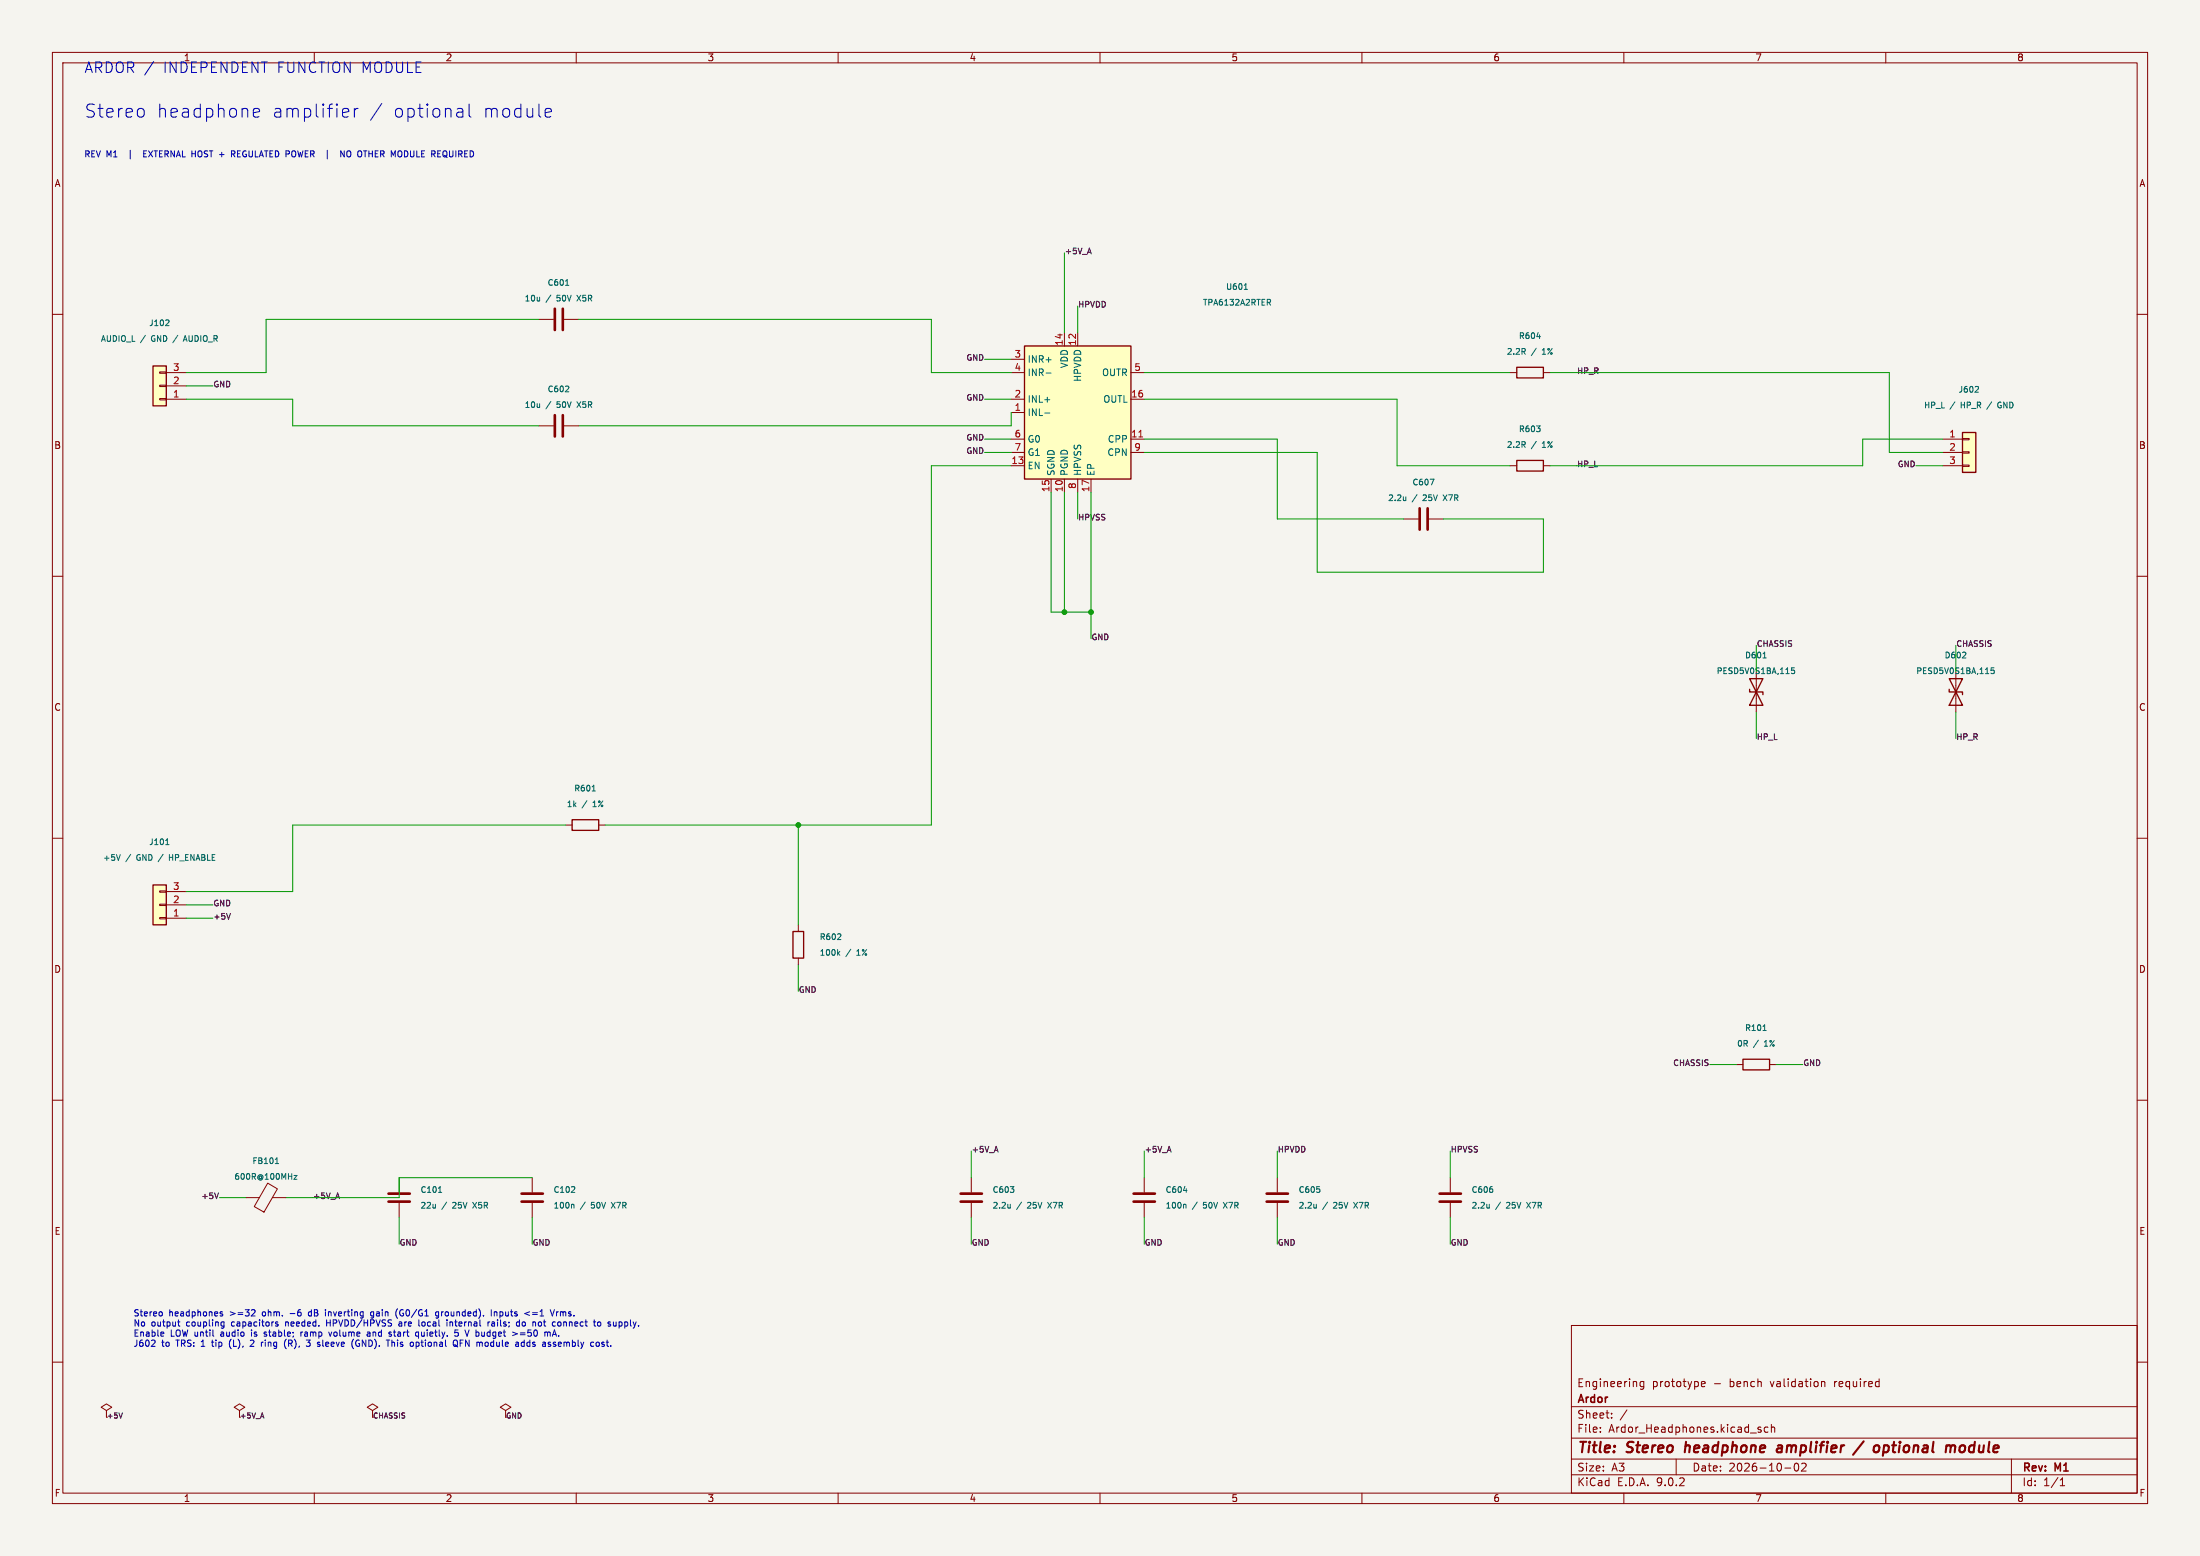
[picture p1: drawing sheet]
(kicad_sch (version 20250114) (generator "eeschema") (paper "A3") (title_block (title "Stereo headphone amplifier / optional module") (date "2026-10-02") (rev "M1") (company "Ardor") (comment 1 "Engineering prototype - bench validation required")) (lib_symbols (symbol "Ardor:C" (pin_numbers (hide yes)) (pin_names (offset 0.254)) (exclude_from_sim no) (in_bom yes) (on_board yes) (property "Reference" "C" (at 0.635 2.54 0) (effects (font (size 1.27 1.27)) (justify left))) (property "Value" "C" (at 0.635 -2.54 0) (effects (font (size 1.27 1.27)) (justify left))) (property "Footprint" "" (at 0.9652 -3.81 0) (effects (font (size 1.27 1.27)) (hide yes))) (property "Datasheet" "~" (at 0 0 0) (effects (font (size 1.27 1.27)) (hide yes))) (property "Description" "Unpolarized capacitor" (at 0 0 0) (effects (font (size 1.27 1.27)) (hide yes))) (property "ki_keywords" "cap capacitor" (at 0 0 0) (effects (font (size 1.27 1.27)) (hide yes))) (property "ki_fp_filters" "C_*" (at 0 0 0) (effects (font (size 1.27 1.27)) (hide yes))) (symbol "C_0_1" (polyline (pts (xy -2.032 0.762) (xy 2.032 0.762)) (stroke (width 0.508) (type default)) (fill (type none))) (polyline (pts (xy -2.032 -0.762) (xy 2.032 -0.762)) (stroke (width 0.508) (type default)) (fill (type none)))) (symbol "C_1_1" (pin passive line (at 0 3.81 270) (length 2.794) (name "~" (effects (font (size 1.27 1.27)))) (number "1" (effects (font (size 1.27 1.27))))) (pin passive line (at 0 -3.81 90) (length 2.794) (name "~" (effects (font (size 1.27 1.27)))) (number "2" (effects (font (size 1.27 1.27)))))) (embedded_fonts no))(symbol "Ardor:Conn_01x03" (pin_names (offset 1.016) (hide yes)) (exclude_from_sim no) (in_bom yes) (on_board yes) (property "Reference" "J" (at 0 5.08 0) (effects (font (size 1.27 1.27)))) (property "Value" "Conn_01x03" (at 0 -5.08 0) (effects (font (size 1.27 1.27)))) (property "Footprint" "" (at 0 0 0) (effects (font (size 1.27 1.27)) (hide yes))) (property "Datasheet" "~" (at 0 0 0) (effects (font (size 1.27 1.27)) (hide yes))) (property "Description" "Generic connector, single row, 01x03, script generated (kicad-library-utils/schlib/autogen/connector/)" (at 0 0 0) (effects (font (size 1.27 1.27)) (hide yes))) (property "ki_keywords" "connector" (at 0 0 0) (effects (font (size 1.27 1.27)) (hide yes))) (property "ki_fp_filters" "Connector*:*_1x??_*" (at 0 0 0) (effects (font (size 1.27 1.27)) (hide yes))) (symbol "Conn_01x03_1_1" (rectangle (start -1.27 3.81) (end 1.27 -3.81) (stroke (width 0.254) (type default)) (fill (type background))) (rectangle (start -1.27 2.667) (end 0 2.413) (stroke (width 0.1524) (type default)) (fill (type none))) (rectangle (start -1.27 0.127) (end 0 -0.127) (stroke (width 0.1524) (type default)) (fill (type none))) (rectangle (start -1.27 -2.413) (end 0 -2.667) (stroke (width 0.1524) (type default)) (fill (type none))) (pin passive line (at -5.08 2.54 0) (length 3.81) (name "Pin_1" (effects (font (size 1.27 1.27)))) (number "1" (effects (font (size 1.27 1.27))))) (pin passive line (at -5.08 0 0) (length 3.81) (name "Pin_2" (effects (font (size 1.27 1.27)))) (number "2" (effects (font (size 1.27 1.27))))) (pin passive line (at -5.08 -2.54 0) (length 3.81) (name "Pin_3" (effects (font (size 1.27 1.27)))) (number "3" (effects (font (size 1.27 1.27)))))) (embedded_fonts no))(symbol "Ardor:D_TVS" (pin_numbers (hide yes)) (pin_names (offset 1.016) (hide yes)) (exclude_from_sim no) (in_bom yes) (on_board yes) (property "Reference" "D" (at 0 2.54 0) (effects (font (size 1.27 1.27)))) (property "Value" "D_TVS" (at 0 -2.54 0) (effects (font (size 1.27 1.27)))) (property "Footprint" "" (at 0 0 0) (effects (font (size 1.27 1.27)) (hide yes))) (property "Datasheet" "~" (at 0 0 0) (effects (font (size 1.27 1.27)) (hide yes))) (property "Description" "Bidirectional transient-voltage-suppression diode" (at 0 0 0) (effects (font (size 1.27 1.27)) (hide yes))) (property "ki_keywords" "diode TVS thyrector" (at 0 0 0) (effects (font (size 1.27 1.27)) (hide yes))) (property "ki_fp_filters" "TO-???* *_Diode_* *SingleDiode* D_*" (at 0 0 0) (effects (font (size 1.27 1.27)) (hide yes))) (symbol "D_TVS_0_1" (polyline (pts (xy -2.54 1.27) (xy -2.54 -1.27) (xy 2.54 1.27) (xy 2.54 -1.27) (xy -2.54 1.27)) (stroke (width 0.254) (type default)) (fill (type none))) (polyline (pts (xy 0.508 1.27) (xy 0 1.27) (xy 0 -1.27) (xy -0.508 -1.27)) (stroke (width 0.254) (type default)) (fill (type none))) (polyline (pts (xy 1.27 0) (xy -1.27 0)) (stroke (width 0) (type default)) (fill (type none)))) (symbol "D_TVS_1_1" (pin passive line (at -3.81 0 0) (length 2.54) (name "A1" (effects (font (size 1.27 1.27)))) (number "1" (effects (font (size 1.27 1.27))))) (pin passive line (at 3.81 0 180) (length 2.54) (name "A2" (effects (font (size 1.27 1.27)))) (number "2" (effects (font (size 1.27 1.27)))))) (embedded_fonts no))(symbol "Ardor:FerriteBead" (pin_numbers (hide yes)) (pin_names (offset 0)) (exclude_from_sim no) (in_bom yes) (on_board yes) (property "Reference" "FB" (at -3.81 0.635 90) (effects (font (size 1.27 1.27)))) (property "Value" "FerriteBead" (at 3.81 0 90) (effects (font (size 1.27 1.27)))) (property "Footprint" "" (at -1.778 0 90) (effects (font (size 1.27 1.27)) (hide yes))) (property "Datasheet" "~" (at 0 0 0) (effects (font (size 1.27 1.27)) (hide yes))) (property "Description" "Ferrite bead" (at 0 0 0) (effects (font (size 1.27 1.27)) (hide yes))) (property "ki_keywords" "L ferrite bead inductor filter" (at 0 0 0) (effects (font (size 1.27 1.27)) (hide yes))) (property "ki_fp_filters" "Inductor_* L_* *Ferrite*" (at 0 0 0) (effects (font (size 1.27 1.27)) (hide yes))) (symbol "FerriteBead_0_1" (polyline (pts (xy -2.7686 0.4064) (xy -1.7018 2.2606) (xy 2.7686 -0.3048) (xy 1.6764 -2.159) (xy -2.7686 0.4064)) (stroke (width 0) (type default)) (fill (type none))) (polyline (pts (xy 0 1.27) (xy 0 1.2954)) (stroke (width 0) (type default)) (fill (type none))) (polyline (pts (xy 0 -1.27) (xy 0 -1.2192)) (stroke (width 0) (type default)) (fill (type none)))) (symbol "FerriteBead_1_1" (pin passive line (at 0 3.81 270) (length 2.54) (name "~" (effects (font (size 1.27 1.27)))) (number "1" (effects (font (size 1.27 1.27))))) (pin passive line (at 0 -3.81 90) (length 2.54) (name "~" (effects (font (size 1.27 1.27)))) (number "2" (effects (font (size 1.27 1.27)))))) (embedded_fonts no))(symbol "Ardor:PWR_FLAG" (power) (pin_numbers (hide yes)) (pin_names (offset 0) (hide yes)) (exclude_from_sim no) (in_bom yes) (on_board yes) (property "Reference" "#FLG" (at 0 1.905 0) (effects (font (size 1.27 1.27)) (hide yes))) (property "Value" "PWR_FLAG" (at 0 3.81 0) (effects (font (size 1.27 1.27)))) (property "Footprint" "" (at 0 0 0) (effects (font (size 1.27 1.27)) (hide yes))) (property "Datasheet" "~" (at 0 0 0) (effects (font (size 1.27 1.27)) (hide yes))) (property "Description" "Special symbol for telling ERC where power comes from" (at 0 0 0) (effects (font (size 1.27 1.27)) (hide yes))) (property "ki_keywords" "flag power" (at 0 0 0) (effects (font (size 1.27 1.27)) (hide yes))) (symbol "PWR_FLAG_0_0" (pin power_out line (at 0 0 90) (length 0) (name "~" (effects (font (size 1.27 1.27)))) (number "1" (effects (font (size 1.27 1.27)))))) (symbol "PWR_FLAG_0_1" (polyline (pts (xy 0 0) (xy 0 1.27) (xy -1.016 1.905) (xy 0 2.54) (xy 1.016 1.905) (xy 0 1.27)) (stroke (width 0) (type default)) (fill (type none)))) (embedded_fonts no))(symbol "Ardor:R" (pin_numbers (hide yes)) (pin_names (offset 0)) (exclude_from_sim no) (in_bom yes) (on_board yes) (property "Reference" "R" (at 2.032 0 90) (effects (font (size 1.27 1.27)))) (property "Value" "R" (at 0 0 90) (effects (font (size 1.27 1.27)))) (property "Footprint" "" (at -1.778 0 90) (effects (font (size 1.27 1.27)) (hide yes))) (property "Datasheet" "~" (at 0 0 0) (effects (font (size 1.27 1.27)) (hide yes))) (property "Description" "Resistor" (at 0 0 0) (effects (font (size 1.27 1.27)) (hide yes))) (property "ki_keywords" "R res resistor" (at 0 0 0) (effects (font (size 1.27 1.27)) (hide yes))) (property "ki_fp_filters" "R_*" (at 0 0 0) (effects (font (size 1.27 1.27)) (hide yes))) (symbol "R_0_1" (rectangle (start -1.016 -2.54) (end 1.016 2.54) (stroke (width 0.254) (type default)) (fill (type none)))) (symbol "R_1_1" (pin passive line (at 0 3.81 270) (length 1.27) (name "~" (effects (font (size 1.27 1.27)))) (number "1" (effects (font (size 1.27 1.27))))) (pin passive line (at 0 -3.81 90) (length 1.27) (name "~" (effects (font (size 1.27 1.27)))) (number "2" (effects (font (size 1.27 1.27)))))) (embedded_fonts no))(symbol "Ardor:TPA6132A2RTE" (exclude_from_sim no) (in_bom yes) (on_board yes) (property "Reference" "U" (at -7.62 13.97 0) (effects (font (size 1.27 1.27)))) (property "Value" "TPA6132A2RTE" (at 8.89 13.97 0) (effects (font (size 1.27 1.27)))) (property "Footprint" "Package_DFN_QFN:WQFN-16-1EP_3x3mm_P0.5mm_EP1.6x1.6mm_ThermalVias" (at 2.54 -13.97 0) (effects (font (size 1.27 1.27)) (hide yes))) (property "Datasheet" "https://www.ti.com/lit/ds/symlink/tpa6132a2.pdf" (at -7.62 13.97 0) (effects (font (size 1.27 1.27)) (hide yes))) (property "Description" "25mW, Stereo, DirectPath Audio Amplifier, WQFN-16" (at 0 0 0) (effects (font (size 1.27 1.27)) (hide yes))) (property "ki_keywords" "DirectPath audio amplifier Stereo" (at 0 0 0) (effects (font (size 1.27 1.27)) (hide yes))) (property "ki_fp_filters" "WQFN*1EP*3x3mm*P0.5mm*" (at 0 0 0) (effects (font (size 1.27 1.27)) (hide yes))) (symbol "TPA6132A2RTE_0_1" (rectangle (start -10.16 12.7) (end 10.16 -12.7) (stroke (width 0.254) (type default)) (fill (type background)))) (symbol "TPA6132A2RTE_1_1" (pin input line (at -12.7 10.16 0) (length 2.54) (name "INR+" (effects (font (size 1.27 1.27)))) (number "3" (effects (font (size 1.27 1.27))))) (pin input line (at -12.7 7.62 0) (length 2.54) (name "INR-" (effects (font (size 1.27 1.27)))) (number "4" (effects (font (size 1.27 1.27))))) (pin input line (at -12.7 2.54 0) (length 2.54) (name "INL+" (effects (font (size 1.27 1.27)))) (number "2" (effects (font (size 1.27 1.27))))) (pin input line (at -12.7 0 0) (length 2.54) (name "INL-" (effects (font (size 1.27 1.27)))) (number "1" (effects (font (size 1.27 1.27))))) (pin input line (at -12.7 -5.08 0) (length 2.54) (name "G0" (effects (font (size 1.27 1.27)))) (number "6" (effects (font (size 1.27 1.27))))) (pin input line (at -12.7 -7.62 0) (length 2.54) (name "G1" (effects (font (size 1.27 1.27)))) (number "7" (effects (font (size 1.27 1.27))))) (pin input line (at -12.7 -10.16 0) (length 2.54) (name "EN" (effects (font (size 1.27 1.27)))) (number "13" (effects (font (size 1.27 1.27))))) (pin power_in line (at -5.08 -15.24 90) (length 2.54) (name "SGND" (effects (font (size 1.27 1.27)))) (number "15" (effects (font (size 1.27 1.27))))) (pin power_in line (at -2.54 15.24 270) (length 2.54) (name "VDD" (effects (font (size 1.27 1.27)))) (number "14" (effects (font (size 1.27 1.27))))) (pin power_in line (at -2.54 -15.24 90) (length 2.54) (name "PGND" (effects (font (size 1.27 1.27)))) (number "10" (effects (font (size 1.27 1.27))))) (pin power_out line (at 0 15.24 270) (length 2.54) (name "HPVDD" (effects (font (size 1.27 1.27)))) (number "12" (effects (font (size 1.27 1.27))))) (pin power_out line (at 0 -15.24 90) (length 2.54) (name "HPVSS" (effects (font (size 1.27 1.27)))) (number "8" (effects (font (size 1.27 1.27))))) (pin passive line (at 2.54 -15.24 90) (length 2.54) (name "EP" (effects (font (size 1.27 1.27)))) (number "17" (effects (font (size 1.27 1.27))))) (pin output line (at 12.7 7.62 180) (length 2.54) (name "OUTR" (effects (font (size 1.27 1.27)))) (number "5" (effects (font (size 1.27 1.27))))) (pin output line (at 12.7 2.54 180) (length 2.54) (name "OUTL" (effects (font (size 1.27 1.27)))) (number "16" (effects (font (size 1.27 1.27))))) (pin passive line (at 12.7 -5.08 180) (length 2.54) (name "CPP" (effects (font (size 1.27 1.27)))) (number "11" (effects (font (size 1.27 1.27))))) (pin passive line (at 12.7 -7.62 180) (length 2.54) (name "CPN" (effects (font (size 1.27 1.27)))) (number "9" (effects (font (size 1.27 1.27)))))) (embedded_fonts no)))(text "ARDOR / INDEPENDENT FUNCTION MODULE" (at 16 12 0) (effects (font (size 2 2)) (justify left top)))(text "Stereo headphone amplifier / optional module" (at 16 20 0) (effects (font (size 2.5 2.5)) (justify left top)))(text "REV M1  |  EXTERNAL HOST + REGULATED POWER  |  NO OTHER MODULE REQUIRED" (at 16 29 0) (effects (font (size 1.15 1.15)) (justify left top)))(symbol (lib_id "Ardor:Conn_01x03") (at 30.48 73.66 180) (unit 1) (in_bom yes) (on_board yes) (dnp no) (property "Reference" "J102" (at 30.48 61.66 0) (effects (font (size 1.1 1.1))))(property "Value" "AUDIO_L / GND / AUDIO_R" (at 30.48 64.66 0) (effects (font (size 1.1 1.1))))(property "Footprint" "Connector_PinHeader_2.54mm:PinHeader_1x03_P2.54mm_Vertical" (at 30.48 73.66 0) (effects (font (size 1.1 1.1)) (hide yes)))(property "Datasheet" "" (at 30.48 73.66 0) (effects (font (size 1.1 1.1)) (hide yes)))(property "MPN" "PinHeader_1x03_P2.54mm_Vertical" (at 30.48 73.66 0) (effects (font (size 1.1 1.1)) (hide yes)))(property "JLCPCB Part #" "" (at 30.48 73.66 0) (effects (font (size 1.1 1.1)) (hide yes))) (pin "1")(pin "2")(pin "3"))(symbol (lib_id "Ardor:Conn_01x03") (at 30.48 172.72 180) (unit 1) (in_bom yes) (on_board yes) (dnp no) (property "Reference" "J101" (at 30.48 160.72 0) (effects (font (size 1.1 1.1))))(property "Value" "+5V / GND / HP_ENABLE" (at 30.48 163.72 0) (effects (font (size 1.1 1.1))))(property "Footprint" "Connector_PinHeader_2.54mm:PinHeader_1x03_P2.54mm_Vertical" (at 30.48 172.72 0) (effects (font (size 1.1 1.1)) (hide yes)))(property "Datasheet" "" (at 30.48 172.72 0) (effects (font (size 1.1 1.1)) (hide yes)))(property "MPN" "PinHeader_1x03_P2.54mm_Vertical" (at 30.48 172.72 0) (effects (font (size 1.1 1.1)) (hide yes)))(property "JLCPCB Part #" "" (at 30.48 172.72 0) (effects (font (size 1.1 1.1)) (hide yes))) (pin "1")(pin "2")(pin "3"))(symbol (lib_id "Ardor:Conn_01x03") (at 375.92 86.36 0) (unit 1) (in_bom yes) (on_board yes) (dnp no) (property "Reference" "J602" (at 375.92 74.36 0) (effects (font (size 1.1 1.1))))(property "Value" "HP_L / HP_R / GND" (at 375.92 77.36 0) (effects (font (size 1.1 1.1))))(property "Footprint" "Connector_PinHeader_2.54mm:PinHeader_1x03_P2.54mm_Vertical" (at 375.92 86.36 0) (effects (font (size 1.1 1.1)) (hide yes)))(property "Datasheet" "" (at 375.92 86.36 0) (effects (font (size 1.1 1.1)) (hide yes)))(property "MPN" "PinHeader_1x03_P2.54mm_Vertical" (at 375.92 86.36 0) (effects (font (size 1.1 1.1)) (hide yes)))(property "JLCPCB Part #" "" (at 375.92 86.36 0) (effects (font (size 1.1 1.1)) (hide yes))) (pin "1")(pin "2")(pin "3"))(symbol (lib_id "Ardor:FerriteBead") (at 50.8 228.6 90) (unit 1) (in_bom yes) (on_board yes) (dnp no) (property "Reference" "FB101" (at 50.8 221.6 90) (effects (font (size 1.1 1.1))))(property "Value" "600R@100MHz" (at 50.8 224.6 90) (effects (font (size 1.1 1.1))))(property "Footprint" "Inductor_SMD:L_0805_2012Metric" (at 50.8 228.6 90) (effects (font (size 1.1 1.1)) (hide yes)))(property "Datasheet" "https://www.murata.com/products/productdata/8796738977822/ENFA0005.pdf" (at 50.8 228.6 90) (effects (font (size 1.1 1.1)) (hide yes)))(property "MPN" "Murata BLM21PG601SN1D" (at 50.8 228.6 90) (effects (font (size 1.1 1.1)) (hide yes)))(property "JLCPCB Part #" "C41556732" (at 50.8 228.6 90) (effects (font (size 1.1 1.1)) (hide yes))) (pin "1")(pin "2"))(symbol (lib_id "Ardor:C") (at 76.19999999999999 228.6 0) (unit 1) (in_bom yes) (on_board yes) (dnp no) (property "Reference" "C101" (at 80.19999999999999 227.1 0) (effects (font (size 1.1 1.1)) (justify left)))(property "Value" "22u / 25V X5R" (at 80.19999999999999 230.1 0) (effects (font (size 1.1 1.1)) (justify left)))(property "Footprint" "Capacitor_SMD:C_0805_2012Metric" (at 76.19999999999999 228.6 0) (effects (font (size 1.1 1.1)) (hide yes)))(property "Datasheet" "https://www.lcsc.com/datasheet/lcsc_datasheet_2304140030_Samsung-Electro-Mechanics-CL21A226MAQNNNE_C45783.pdf" (at 76.19999999999999 228.6 0) (effects (font (size 1.1 1.1)) (hide yes)))(property "MPN" "Samsung Electro-Mechanics CL21A226MAQNNNE" (at 76.19999999999999 228.6 0) (effects (font (size 1.1 1.1)) (hide yes)))(property "JLCPCB Part #" "C45783" (at 76.19999999999999 228.6 0) (effects (font (size 1.1 1.1)) (hide yes))) (pin "1")(pin "2"))(symbol (lib_id "Ardor:C") (at 101.6 228.6 0) (unit 1) (in_bom yes) (on_board yes) (dnp no) (property "Reference" "C102" (at 105.6 227.1 0) (effects (font (size 1.1 1.1)) (justify left)))(property "Value" "100n / 50V X7R" (at 105.6 230.1 0) (effects (font (size 1.1 1.1)) (justify left)))(property "Footprint" "Capacitor_SMD:C_0603_1608Metric" (at 101.6 228.6 0) (effects (font (size 1.1 1.1)) (hide yes)))(property "Datasheet" "https://www.lcsc.com/datasheet/lcsc_datasheet_2211101700_YAGEO-CC0603KRX7R9BB104_C14663.pdf" (at 101.6 228.6 0) (effects (font (size 1.1 1.1)) (hide yes)))(property "MPN" "YAGEO CC0603KRX7R9BB104" (at 101.6 228.6 0) (effects (font (size 1.1 1.1)) (hide yes)))(property "JLCPCB Part #" "C14663" (at 101.6 228.6 0) (effects (font (size 1.1 1.1)) (hide yes))) (pin "1")(pin "2"))(label "+5V_A" (at 59.69 228.6 0) (effects (font (size 1.1 1.1)) (justify left)))(symbol (lib_id "Ardor:C") (at 106.68 60.96 90) (unit 1) (in_bom yes) (on_board yes) (dnp no) (property "Reference" "C601" (at 106.68 53.96 90) (effects (font (size 1.1 1.1))))(property "Value" "10u / 50V X5R" (at 106.68 56.96 90) (effects (font (size 1.1 1.1))))(property "Footprint" "Capacitor_SMD:C_1206_3216Metric" (at 106.68 60.96 90) (effects (font (size 1.1 1.1)) (hide yes)))(property "Datasheet" "https://www.lcsc.com/datasheet/lcsc_datasheet_2304140030_Samsung-Electro-Mechanics-CL31A106KBHNNNE_C13585.pdf" (at 106.68 60.96 90) (effects (font (size 1.1 1.1)) (hide yes)))(property "MPN" "Samsung Electro-Mechanics CL31A106KBHNNNE" (at 106.68 60.96 90) (effects (font (size 1.1 1.1)) (hide yes)))(property "JLCPCB Part #" "C13585" (at 106.68 60.96 90) (effects (font (size 1.1 1.1)) (hide yes))) (pin "1")(pin "2"))(symbol (lib_id "Ardor:C") (at 106.68 81.28 90) (unit 1) (in_bom yes) (on_board yes) (dnp no) (property "Reference" "C602" (at 106.68 74.28 90) (effects (font (size 1.1 1.1))))(property "Value" "10u / 50V X5R" (at 106.68 77.28 90) (effects (font (size 1.1 1.1))))(property "Footprint" "Capacitor_SMD:C_1206_3216Metric" (at 106.68 81.28 90) (effects (font (size 1.1 1.1)) (hide yes)))(property "Datasheet" "https://www.lcsc.com/datasheet/lcsc_datasheet_2304140030_Samsung-Electro-Mechanics-CL31A106KBHNNNE_C13585.pdf" (at 106.68 81.28 90) (effects (font (size 1.1 1.1)) (hide yes)))(property "MPN" "Samsung Electro-Mechanics CL31A106KBHNNNE" (at 106.68 81.28 90) (effects (font (size 1.1 1.1)) (hide yes)))(property "JLCPCB Part #" "C13585" (at 106.68 81.28 90) (effects (font (size 1.1 1.1)) (hide yes))) (pin "1")(pin "2"))(symbol (lib_id "Ardor:TPA6132A2RTE") (at 205.74 78.74 0) (unit 1) (in_bom yes) (on_board yes) (dnp no) (property "Reference" "U601" (at 236.22 54.739999999999995 0) (effects (font (size 1.1 1.1))))(property "Value" "TPA6132A2RTER" (at 236.22 57.739999999999995 0) (effects (font (size 1.1 1.1))))(property "Footprint" "Package_DFN_QFN:WQFN-16-1EP_3x3mm_P0.5mm_EP1.6x1.6mm_ThermalVias" (at 205.74 78.74 0) (effects (font (size 1.1 1.1)) (hide yes)))(property "Datasheet" "https://www.ti.com/lit/ds/symlink/tpa6132a2.pdf" (at 205.74 78.74 0) (effects (font (size 1.1 1.1)) (hide yes)))(property "MPN" "TI TPA6132A2RTER" (at 205.74 78.74 0) (effects (font (size 1.1 1.1)) (hide yes)))(property "JLCPCB Part #" "C69901" (at 205.74 78.74 0) (effects (font (size 1.1 1.1)) (hide yes))) (pin "3")(pin "4")(pin "2")(pin "1")(pin "6")(pin "7")(pin "13")(pin "15")(pin "14")(pin "10")(pin "12")(pin "8")(pin "17")(pin "5")(pin "16")(pin "11")(pin "9"))(symbol (lib_id "Ardor:R") (at 111.76 157.48 90) (unit 1) (in_bom yes) (on_board yes) (dnp no) (property "Reference" "R601" (at 111.76 150.48 90) (effects (font (size 1.1 1.1))))(property "Value" "1k / 1%" (at 111.76 153.48 90) (effects (font (size 1.1 1.1))))(property "Footprint" "Resistor_SMD:R_0603_1608Metric" (at 111.76 157.48 90) (effects (font (size 1.1 1.1)) (hide yes)))(property "Datasheet" "https://www.lcsc.com/datasheet/lcsc_datasheet_2206010130_UNI-ROYAL-Uniroyal-Elec-0603WAF1001T5E_C21190.pdf" (at 111.76 157.48 90) (effects (font (size 1.1 1.1)) (hide yes)))(property "MPN" "UNI-ROYAL 0603WAF1001T5E" (at 111.76 157.48 90) (effects (font (size 1.1 1.1)) (hide yes)))(property "JLCPCB Part #" "C21190" (at 111.76 157.48 90) (effects (font (size 1.1 1.1)) (hide yes))) (pin "1")(pin "2"))(symbol (lib_id "Ardor:R") (at 152.4 180.34 0) (unit 1) (in_bom yes) (on_board yes) (dnp no) (property "Reference" "R602" (at 156.4 178.84 0) (effects (font (size 1.1 1.1)) (justify left)))(property "Value" "100k / 1%" (at 156.4 181.84 0) (effects (font (size 1.1 1.1)) (justify left)))(property "Footprint" "Resistor_SMD:R_0603_1608Metric" (at 152.4 180.34 0) (effects (font (size 1.1 1.1)) (hide yes)))(property "Datasheet" "https://www.lcsc.com/datasheet/lcsc_datasheet_2206010045_UNI-ROYAL-Uniroyal-Elec-0603WAF1003T5E_C25803.pdf" (at 152.4 180.34 0) (effects (font (size 1.1 1.1)) (hide yes)))(property "MPN" "UNI-ROYAL 0603WAF1003T5E" (at 152.4 180.34 0) (effects (font (size 1.1 1.1)) (hide yes)))(property "JLCPCB Part #" "C25803" (at 152.4 180.34 0) (effects (font (size 1.1 1.1)) (hide yes))) (pin "1")(pin "2"))(symbol (lib_id "Ardor:R") (at 292.1 88.9 90) (unit 1) (in_bom yes) (on_board yes) (dnp no) (property "Reference" "R603" (at 292.1 81.9 90) (effects (font (size 1.1 1.1))))(property "Value" "2.2R / 1%" (at 292.1 84.9 90) (effects (font (size 1.1 1.1))))(property "Footprint" "Resistor_SMD:R_0603_1608Metric" (at 292.1 88.9 90) (effects (font (size 1.1 1.1)) (hide yes)))(property "Datasheet" "https://www.lcsc.com/datasheet/lcsc_datasheet_2206010130_UNI-ROYAL-Uniroyal-Elec-0603WAF220KT5E_C22939.pdf" (at 292.1 88.9 90) (effects (font (size 1.1 1.1)) (hide yes)))(property "MPN" "UNI-ROYAL 0603WAF220KT5E" (at 292.1 88.9 90) (effects (font (size 1.1 1.1)) (hide yes)))(property "JLCPCB Part #" "C22939" (at 292.1 88.9 90) (effects (font (size 1.1 1.1)) (hide yes))) (pin "1")(pin "2"))(symbol (lib_id "Ardor:R") (at 292.1 71.12 90) (unit 1) (in_bom yes) (on_board yes) (dnp no) (property "Reference" "R604" (at 292.1 64.12 90) (effects (font (size 1.1 1.1))))(property "Value" "2.2R / 1%" (at 292.1 67.12 90) (effects (font (size 1.1 1.1))))(property "Footprint" "Resistor_SMD:R_0603_1608Metric" (at 292.1 71.12 90) (effects (font (size 1.1 1.1)) (hide yes)))(property "Datasheet" "https://www.lcsc.com/datasheet/lcsc_datasheet_2206010130_UNI-ROYAL-Uniroyal-Elec-0603WAF220KT5E_C22939.pdf" (at 292.1 71.12 90) (effects (font (size 1.1 1.1)) (hide yes)))(property "MPN" "UNI-ROYAL 0603WAF220KT5E" (at 292.1 71.12 90) (effects (font (size 1.1 1.1)) (hide yes)))(property "JLCPCB Part #" "C22939" (at 292.1 71.12 90) (effects (font (size 1.1 1.1)) (hide yes))) (pin "1")(pin "2"))(symbol (lib_id "Ardor:D_TVS") (at 335.28 132.08 90) (unit 1) (in_bom yes) (on_board yes) (dnp no) (property "Reference" "D601" (at 335.28 125.08000000000001 90) (effects (font (size 1.1 1.1))))(property "Value" "PESD5V0S1BA,115" (at 335.28 128.08 90) (effects (font (size 1.1 1.1))))(property "Footprint" "Diode_SMD:D_SOD-323" (at 335.28 132.08 90) (effects (font (size 1.1 1.1)) (hide yes)))(property "Datasheet" "https://assets.nexperia.com/documents/data-sheet/PESD5V0S1BA.pdf" (at 335.28 132.08 90) (effects (font (size 1.1 1.1)) (hide yes)))(property "MPN" "Nexperia PESD5V0S1BA,115" (at 335.28 132.08 90) (effects (font (size 1.1 1.1)) (hide yes)))(property "JLCPCB Part #" "C19224" (at 335.28 132.08 90) (effects (font (size 1.1 1.1)) (hide yes))) (pin "1")(pin "2"))(symbol (lib_id "Ardor:D_TVS") (at 373.38 132.08 90) (unit 1) (in_bom yes) (on_board yes) (dnp no) (property "Reference" "D602" (at 373.38 125.08000000000001 90) (effects (font (size 1.1 1.1))))(property "Value" "PESD5V0S1BA,115" (at 373.38 128.08 90) (effects (font (size 1.1 1.1))))(property "Footprint" "Diode_SMD:D_SOD-323" (at 373.38 132.08 90) (effects (font (size 1.1 1.1)) (hide yes)))(property "Datasheet" "https://assets.nexperia.com/documents/data-sheet/PESD5V0S1BA.pdf" (at 373.38 132.08 90) (effects (font (size 1.1 1.1)) (hide yes)))(property "MPN" "Nexperia PESD5V0S1BA,115" (at 373.38 132.08 90) (effects (font (size 1.1 1.1)) (hide yes)))(property "JLCPCB Part #" "C19224" (at 373.38 132.08 90) (effects (font (size 1.1 1.1)) (hide yes))) (pin "1")(pin "2"))(symbol (lib_id "Ardor:R") (at 335.28 203.2 90) (unit 1) (in_bom yes) (on_board yes) (dnp no) (property "Reference" "R101" (at 335.28 196.2 90) (effects (font (size 1.1 1.1))))(property "Value" "0R / 1%" (at 335.28 199.2 90) (effects (font (size 1.1 1.1))))(property "Footprint" "Resistor_SMD:R_1206_3216Metric" (at 335.28 203.2 90) (effects (font (size 1.1 1.1)) (hide yes)))(property "Datasheet" "https://www.lcsc.com/datasheet/lcsc_datasheet_2206010200_UNI-ROYAL-Uniroyal-Elec-1206W4F0000T5E_C17888.pdf" (at 335.28 203.2 90) (effects (font (size 1.1 1.1)) (hide yes)))(property "MPN" "UNI-ROYAL 1206W4F0000T5E" (at 335.28 203.2 90) (effects (font (size 1.1 1.1)) (hide yes)))(property "JLCPCB Part #" "C17888" (at 335.28 203.2 90) (effects (font (size 1.1 1.1)) (hide yes))) (pin "1")(pin "2"))(symbol (lib_id "Ardor:C") (at 185.42 228.6 0) (unit 1) (in_bom yes) (on_board yes) (dnp no) (property "Reference" "C603" (at 189.42 227.1 0) (effects (font (size 1.1 1.1)) (justify left)))(property "Value" "2.2u / 25V X7R" (at 189.42 230.1 0) (effects (font (size 1.1 1.1)) (justify left)))(property "Footprint" "Capacitor_SMD:C_0805_2012Metric" (at 185.42 228.6 0) (effects (font (size 1.1 1.1)) (hide yes)))(property "Datasheet" "https://www.lcsc.com/datasheet/lcsc_datasheet_2304140030_Samsung-Electro-Mechanics-CL21B225KAFNNNE_C19110.pdf" (at 185.42 228.6 0) (effects (font (size 1.1 1.1)) (hide yes)))(property "MPN" "Samsung CL21B225KAFNNNE" (at 185.42 228.6 0) (effects (font (size 1.1 1.1)) (hide yes)))(property "JLCPCB Part #" "C19110" (at 185.42 228.6 0) (effects (font (size 1.1 1.1)) (hide yes))) (pin "1")(pin "2"))(symbol (lib_id "Ardor:C") (at 218.44 228.6 0) (unit 1) (in_bom yes) (on_board yes) (dnp no) (property "Reference" "C604" (at 222.44 227.1 0) (effects (font (size 1.1 1.1)) (justify left)))(property "Value" "100n / 50V X7R" (at 222.44 230.1 0) (effects (font (size 1.1 1.1)) (justify left)))(property "Footprint" "Capacitor_SMD:C_0603_1608Metric" (at 218.44 228.6 0) (effects (font (size 1.1 1.1)) (hide yes)))(property "Datasheet" "https://www.lcsc.com/datasheet/lcsc_datasheet_2211101700_YAGEO-CC0603KRX7R9BB104_C14663.pdf" (at 218.44 228.6 0) (effects (font (size 1.1 1.1)) (hide yes)))(property "MPN" "YAGEO CC0603KRX7R9BB104" (at 218.44 228.6 0) (effects (font (size 1.1 1.1)) (hide yes)))(property "JLCPCB Part #" "C14663" (at 218.44 228.6 0) (effects (font (size 1.1 1.1)) (hide yes))) (pin "1")(pin "2"))(symbol (lib_id "Ardor:C") (at 243.84 228.6 0) (unit 1) (in_bom yes) (on_board yes) (dnp no) (property "Reference" "C605" (at 247.84 227.1 0) (effects (font (size 1.1 1.1)) (justify left)))(property "Value" "2.2u / 25V X7R" (at 247.84 230.1 0) (effects (font (size 1.1 1.1)) (justify left)))(property "Footprint" "Capacitor_SMD:C_0805_2012Metric" (at 243.84 228.6 0) (effects (font (size 1.1 1.1)) (hide yes)))(property "Datasheet" "https://www.lcsc.com/datasheet/lcsc_datasheet_2304140030_Samsung-Electro-Mechanics-CL21B225KAFNNNE_C19110.pdf" (at 243.84 228.6 0) (effects (font (size 1.1 1.1)) (hide yes)))(property "MPN" "Samsung CL21B225KAFNNNE" (at 243.84 228.6 0) (effects (font (size 1.1 1.1)) (hide yes)))(property "JLCPCB Part #" "C19110" (at 243.84 228.6 0) (effects (font (size 1.1 1.1)) (hide yes))) (pin "1")(pin "2"))(symbol (lib_id "Ardor:C") (at 276.86 228.6 0) (unit 1) (in_bom yes) (on_board yes) (dnp no) (property "Reference" "C606" (at 280.86 227.1 0) (effects (font (size 1.1 1.1)) (justify left)))(property "Value" "2.2u / 25V X7R" (at 280.86 230.1 0) (effects (font (size 1.1 1.1)) (justify left)))(property "Footprint" "Capacitor_SMD:C_0805_2012Metric" (at 276.86 228.6 0) (effects (font (size 1.1 1.1)) (hide yes)))(property "Datasheet" "https://www.lcsc.com/datasheet/lcsc_datasheet_2304140030_Samsung-Electro-Mechanics-CL21B225KAFNNNE_C19110.pdf" (at 276.86 228.6 0) (effects (font (size 1.1 1.1)) (hide yes)))(property "MPN" "Samsung CL21B225KAFNNNE" (at 276.86 228.6 0) (effects (font (size 1.1 1.1)) (hide yes)))(property "JLCPCB Part #" "C19110" (at 276.86 228.6 0) (effects (font (size 1.1 1.1)) (hide yes))) (pin "1")(pin "2"))(symbol (lib_id "Ardor:C") (at 271.78 99.06 90) (unit 1) (in_bom yes) (on_board yes) (dnp no) (property "Reference" "C607" (at 271.78 92.06 90) (effects (font (size 1.1 1.1))))(property "Value" "2.2u / 25V X7R" (at 271.78 95.06 90) (effects (font (size 1.1 1.1))))(property "Footprint" "Capacitor_SMD:C_0805_2012Metric" (at 271.78 99.06 90) (effects (font (size 1.1 1.1)) (hide yes)))(property "Datasheet" "https://www.lcsc.com/datasheet/lcsc_datasheet_2304140030_Samsung-Electro-Mechanics-CL21B225KAFNNNE_C19110.pdf" (at 271.78 99.06 90) (effects (font (size 1.1 1.1)) (hide yes)))(property "MPN" "Samsung CL21B225KAFNNNE" (at 271.78 99.06 90) (effects (font (size 1.1 1.1)) (hide yes)))(property "JLCPCB Part #" "C19110" (at 271.78 99.06 90) (effects (font (size 1.1 1.1)) (hide yes))) (pin "1")(pin "2"))(label "+5V_A" (at 203.2 48.26 0) (effects (font (size 1.1 1.1)) (justify left)))(label "GND" (at 208.28 121.92 0) (effects (font (size 1.1 1.1)) (justify left)))(label "HP_L" (at 335.28 140.97 0) (effects (font (size 1.1 1.1)) (justify left)))(label "HP_R" (at 373.38 140.97 0) (effects (font (size 1.1 1.1)) (justify left)))(label "HP_L" (at 300.99 88.9 0) (effects (font (size 1.1 1.1)) (justify left)))(label "HP_R" (at 300.99 71.12 0) (effects (font (size 1.1 1.1)) (justify left)))(text "Stereo headphones >=32 ohm. -6 dB inverting gain (G0/G1 grounded). Inputs <=1 Vrms.\nNo output coupling capacitors needed. HPVDD/HPVSS are local internal rails; do not connect to supply.\nEnable LOW until audio is stable; ramp volume and start quietly. 5 V budget >=50 mA.\nJ602 to TRS: 1 tip (L), 2 ring (R), 3 sleeve (GND). This optional QFN module adds assembly cost." (at 25.4 250.19 0) (effects (font (size 1.2 1.2)) (justify left top)))(label "GND" (at 40.64 73.66 0) (effects (font (size 1.1 1.1)) (justify left)))(label "+5V" (at 40.64 175.26 0) (effects (font (size 1.1 1.1)) (justify left)))(label "GND" (at 40.64 172.72 0) (effects (font (size 1.1 1.1)) (justify left)))(label "GND" (at 365.76 88.9 180) (effects (font (size 1.1 1.1)) (justify right)))(label "+5V" (at 41.91 228.6 180) (effects (font (size 1.1 1.1)) (justify right)))(label "GND" (at 76.2 237.49 0) (effects (font (size 1.1 1.1)) (justify left)))(label "GND" (at 101.6 237.49 0) (effects (font (size 1.1 1.1)) (justify left)))(label "GND" (at 187.96 68.58 180) (effects (font (size 1.1 1.1)) (justify right)))(label "GND" (at 187.96 76.2 180) (effects (font (size 1.1 1.1)) (justify right)))(label "GND" (at 187.96 83.82 180) (effects (font (size 1.1 1.1)) (justify right)))(label "GND" (at 187.96 86.36 180) (effects (font (size 1.1 1.1)) (justify right)))(label "HPVDD" (at 205.74 58.42 0) (effects (font (size 1.1 1.1)) (justify left)))(label "HPVSS" (at 205.74 99.06 0) (effects (font (size 1.1 1.1)) (justify left)))(label "GND" (at 152.4 189.23 0) (effects (font (size 1.1 1.1)) (justify left)))(label "CHASSIS" (at 335.28 123.19 0) (effects (font (size 1.1 1.1)) (justify left)))(label "CHASSIS" (at 373.38 123.19 0) (effects (font (size 1.1 1.1)) (justify left)))(label "CHASSIS" (at 326.39 203.2 180) (effects (font (size 1.1 1.1)) (justify right)))(label "GND" (at 344.17 203.2 0) (effects (font (size 1.1 1.1)) (justify left)))(label "+5V_A" (at 185.42 219.71 0) (effects (font (size 1.1 1.1)) (justify left)))(label "GND" (at 185.42 237.49 0) (effects (font (size 1.1 1.1)) (justify left)))(label "+5V_A" (at 218.44 219.71 0) (effects (font (size 1.1 1.1)) (justify left)))(label "GND" (at 218.44 237.49 0) (effects (font (size 1.1 1.1)) (justify left)))(label "HPVDD" (at 243.84 219.71 0) (effects (font (size 1.1 1.1)) (justify left)))(label "GND" (at 243.84 237.49 0) (effects (font (size 1.1 1.1)) (justify left)))(label "HPVSS" (at 276.86 219.71 0) (effects (font (size 1.1 1.1)) (justify left)))(label "GND" (at 276.86 237.49 0) (effects (font (size 1.1 1.1)) (justify left)))(wire (pts (xy 54.61 228.6) (xy 59.69 228.6)) (stroke (width 0) (type default)))(wire (pts (xy 59.69 228.6) (xy 76.2 228.6)) (stroke (width 0) (type default)))(wire (pts (xy 76.2 224.79) (xy 76.2 228.6)) (stroke (width 0) (type default)))(wire (pts (xy 76.2 224.79) (xy 101.6 224.79)) (stroke (width 0) (type default)))(wire (pts (xy 35.56 71.12) (xy 50.8 71.12)) (stroke (width 0) (type default)))(wire (pts (xy 50.8 60.96) (xy 50.8 71.12)) (stroke (width 0) (type default)))(wire (pts (xy 50.8 60.96) (xy 102.87 60.96)) (stroke (width 0) (type default)))(wire (pts (xy 35.56 76.2) (xy 55.88 76.2)) (stroke (width 0) (type default)))(wire (pts (xy 55.88 76.2) (xy 55.88 81.28)) (stroke (width 0) (type default)))(wire (pts (xy 55.88 81.28) (xy 102.87 81.28)) (stroke (width 0) (type default)))(wire (pts (xy 110.49 60.96) (xy 177.8 60.96)) (stroke (width 0) (type default)))(wire (pts (xy 177.8 60.96) (xy 177.8 71.12)) (stroke (width 0) (type default)))(wire (pts (xy 177.8 71.12) (xy 193.04 71.12)) (stroke (width 0) (type default)))(wire (pts (xy 110.49 81.28) (xy 193.04 81.28)) (stroke (width 0) (type default)))(wire (pts (xy 193.04 78.74) (xy 193.04 81.28)) (stroke (width 0) (type default)))(wire (pts (xy 203.2 48.26) (xy 203.2 63.5)) (stroke (width 0) (type default)))(wire (pts (xy 200.66 93.98) (xy 200.66 116.84)) (stroke (width 0) (type default)))(wire (pts (xy 200.66 116.84) (xy 203.2 116.84)) (stroke (width 0) (type default)))(wire (pts (xy 203.2 116.84) (xy 208.28 116.84)) (stroke (width 0) (type default)))(wire (pts (xy 203.2 93.98) (xy 203.2 116.84)) (stroke (width 0) (type default)))(wire (pts (xy 208.28 93.98) (xy 208.28 116.84)) (stroke (width 0) (type default)))(wire (pts (xy 208.28 116.84) (xy 208.28 121.92)) (stroke (width 0) (type default)))(wire (pts (xy 35.56 170.18) (xy 55.88 170.18)) (stroke (width 0) (type default)))(wire (pts (xy 55.88 157.48) (xy 55.88 170.18)) (stroke (width 0) (type default)))(wire (pts (xy 55.88 157.48) (xy 107.95 157.48)) (stroke (width 0) (type default)))(wire (pts (xy 115.57 157.48) (xy 152.4 157.48)) (stroke (width 0) (type default)))(wire (pts (xy 152.4 157.48) (xy 177.8 157.48)) (stroke (width 0) (type default)))(wire (pts (xy 177.8 88.9) (xy 177.8 157.48)) (stroke (width 0) (type default)))(wire (pts (xy 177.8 88.9) (xy 193.04 88.9)) (stroke (width 0) (type default)))(wire (pts (xy 152.4 157.48) (xy 152.4 176.53)) (stroke (width 0) (type default)))(wire (pts (xy 218.44 76.2) (xy 266.7 76.2)) (stroke (width 0) (type default)))(wire (pts (xy 266.7 76.2) (xy 266.7 88.9)) (stroke (width 0) (type default)))(wire (pts (xy 266.7 88.9) (xy 288.29 88.9)) (stroke (width 0) (type default)))(wire (pts (xy 218.44 71.12) (xy 288.29 71.12)) (stroke (width 0) (type default)))(wire (pts (xy 295.91 88.9) (xy 300.99 88.9)) (stroke (width 0) (type default)))(wire (pts (xy 300.99 88.9) (xy 355.6 88.9)) (stroke (width 0) (type default)))(wire (pts (xy 355.6 83.82) (xy 355.6 88.9)) (stroke (width 0) (type default)))(wire (pts (xy 355.6 83.82) (xy 370.84 83.82)) (stroke (width 0) (type default)))(wire (pts (xy 295.91 71.12) (xy 300.99 71.12)) (stroke (width 0) (type default)))(wire (pts (xy 300.99 71.12) (xy 360.68 71.12)) (stroke (width 0) (type default)))(wire (pts (xy 360.68 71.12) (xy 360.68 86.36)) (stroke (width 0) (type default)))(wire (pts (xy 360.68 86.36) (xy 370.84 86.36)) (stroke (width 0) (type default)))(wire (pts (xy 335.28 135.89) (xy 335.28 140.97)) (stroke (width 0) (type default)))(wire (pts (xy 373.38 135.89) (xy 373.38 140.97)) (stroke (width 0) (type default)))(wire (pts (xy 218.44 83.82) (xy 243.84 83.82)) (stroke (width 0) (type default)))(wire (pts (xy 243.84 83.82) (xy 243.84 99.06)) (stroke (width 0) (type default)))(wire (pts (xy 243.84 99.06) (xy 267.97 99.06)) (stroke (width 0) (type default)))(wire (pts (xy 218.44 86.36) (xy 251.46 86.36)) (stroke (width 0) (type default)))(wire (pts (xy 251.46 86.36) (xy 251.46 109.22)) (stroke (width 0) (type default)))(wire (pts (xy 251.46 109.22) (xy 294.64 109.22)) (stroke (width 0) (type default)))(wire (pts (xy 294.64 99.06) (xy 294.64 109.22)) (stroke (width 0) (type default)))(wire (pts (xy 275.59 99.06) (xy 294.64 99.06)) (stroke (width 0) (type default)))(wire (pts (xy 35.56 73.66) (xy 40.64 73.66)) (stroke (width 0) (type default)))(wire (pts (xy 35.56 175.26) (xy 40.64 175.26)) (stroke (width 0) (type default)))(wire (pts (xy 35.56 172.72) (xy 40.64 172.72)) (stroke (width 0) (type default)))(wire (pts (xy 365.76 88.9) (xy 370.84 88.9)) (stroke (width 0) (type default)))(wire (pts (xy 41.91 228.6) (xy 46.99 228.6)) (stroke (width 0) (type default)))(wire (pts (xy 76.2 232.41) (xy 76.2 237.49)) (stroke (width 0) (type default)))(wire (pts (xy 101.6 232.41) (xy 101.6 237.49)) (stroke (width 0) (type default)))(wire (pts (xy 187.96 68.58) (xy 193.04 68.58)) (stroke (width 0) (type default)))(wire (pts (xy 187.96 76.2) (xy 193.04 76.2)) (stroke (width 0) (type default)))(wire (pts (xy 187.96 83.82) (xy 193.04 83.82)) (stroke (width 0) (type default)))(wire (pts (xy 187.96 86.36) (xy 193.04 86.36)) (stroke (width 0) (type default)))(wire (pts (xy 205.74 58.42) (xy 205.74 63.5)) (stroke (width 0) (type default)))(wire (pts (xy 205.74 93.98) (xy 205.74 99.06)) (stroke (width 0) (type default)))(wire (pts (xy 152.4 184.15) (xy 152.4 189.23)) (stroke (width 0) (type default)))(wire (pts (xy 335.28 123.19) (xy 335.28 128.27)) (stroke (width 0) (type default)))(wire (pts (xy 373.38 123.19) (xy 373.38 128.27)) (stroke (width 0) (type default)))(wire (pts (xy 326.39 203.2) (xy 331.47 203.2)) (stroke (width 0) (type default)))(wire (pts (xy 339.09 203.2) (xy 344.17 203.2)) (stroke (width 0) (type default)))(wire (pts (xy 185.42 219.71) (xy 185.42 224.79)) (stroke (width 0) (type default)))(wire (pts (xy 185.42 232.41) (xy 185.42 237.49)) (stroke (width 0) (type default)))(wire (pts (xy 218.44 219.71) (xy 218.44 224.79)) (stroke (width 0) (type default)))(wire (pts (xy 218.44 232.41) (xy 218.44 237.49)) (stroke (width 0) (type default)))(wire (pts (xy 243.84 219.71) (xy 243.84 224.79)) (stroke (width 0) (type default)))(wire (pts (xy 243.84 232.41) (xy 243.84 237.49)) (stroke (width 0) (type default)))(wire (pts (xy 276.86 219.71) (xy 276.86 224.79)) (stroke (width 0) (type default)))(wire (pts (xy 276.86 232.41) (xy 276.86 237.49)) (stroke (width 0) (type default)))(junction (at 152.4 157.48) (diameter 0) (color 0 0 0 0))(junction (at 208.28 116.84) (diameter 0) (color 0 0 0 0))(junction (at 203.2 116.84) (diameter 0) (color 0 0 0 0))(symbol (lib_id "Ardor:PWR_FLAG") (at 20.32 270.51 0) (unit 1) (in_bom no) (on_board no) (dnp no) (property "Reference" "#FLG00" (at 20.32 270.51 0) (effects (font (size 1 1)) (hide yes))) (property "Value" "PWR_FLAG" (at 20.32 270.51 0) (effects (font (size 1 1)) (hide yes))) (pin "1"))(label "+5V" (at 20.32 270.51 0) (effects (font (size 1 1)) (justify left)))(symbol (lib_id "Ardor:PWR_FLAG") (at 45.72 270.51 0) (unit 1) (in_bom no) (on_board no) (dnp no) (property "Reference" "#FLG01" (at 45.72 270.51 0) (effects (font (size 1 1)) (hide yes))) (property "Value" "PWR_FLAG" (at 45.72 270.51 0) (effects (font (size 1 1)) (hide yes))) (pin "1"))(label "+5V_A" (at 45.72 270.51 0) (effects (font (size 1 1)) (justify left)))(symbol (lib_id "Ardor:PWR_FLAG") (at 71.12 270.51 0) (unit 1) (in_bom no) (on_board no) (dnp no) (property "Reference" "#FLG02" (at 71.12 270.51 0) (effects (font (size 1 1)) (hide yes))) (property "Value" "PWR_FLAG" (at 71.12 270.51 0) (effects (font (size 1 1)) (hide yes))) (pin "1"))(label "CHASSIS" (at 71.12 270.51 0) (effects (font (size 1 1)) (justify left)))(symbol (lib_id "Ardor:PWR_FLAG") (at 96.51999999999998 270.51 0) (unit 1) (in_bom no) (on_board no) (dnp no) (property "Reference" "#FLG03" (at 96.51999999999998 270.51 0) (effects (font (size 1 1)) (hide yes))) (property "Value" "PWR_FLAG" (at 96.51999999999998 270.51 0) (effects (font (size 1 1)) (hide yes))) (pin "1"))(label "GND" (at 96.51999999999998 270.51 0) (effects (font (size 1 1)) (justify left)))(sheet_instances (path "" (page "1"))))
